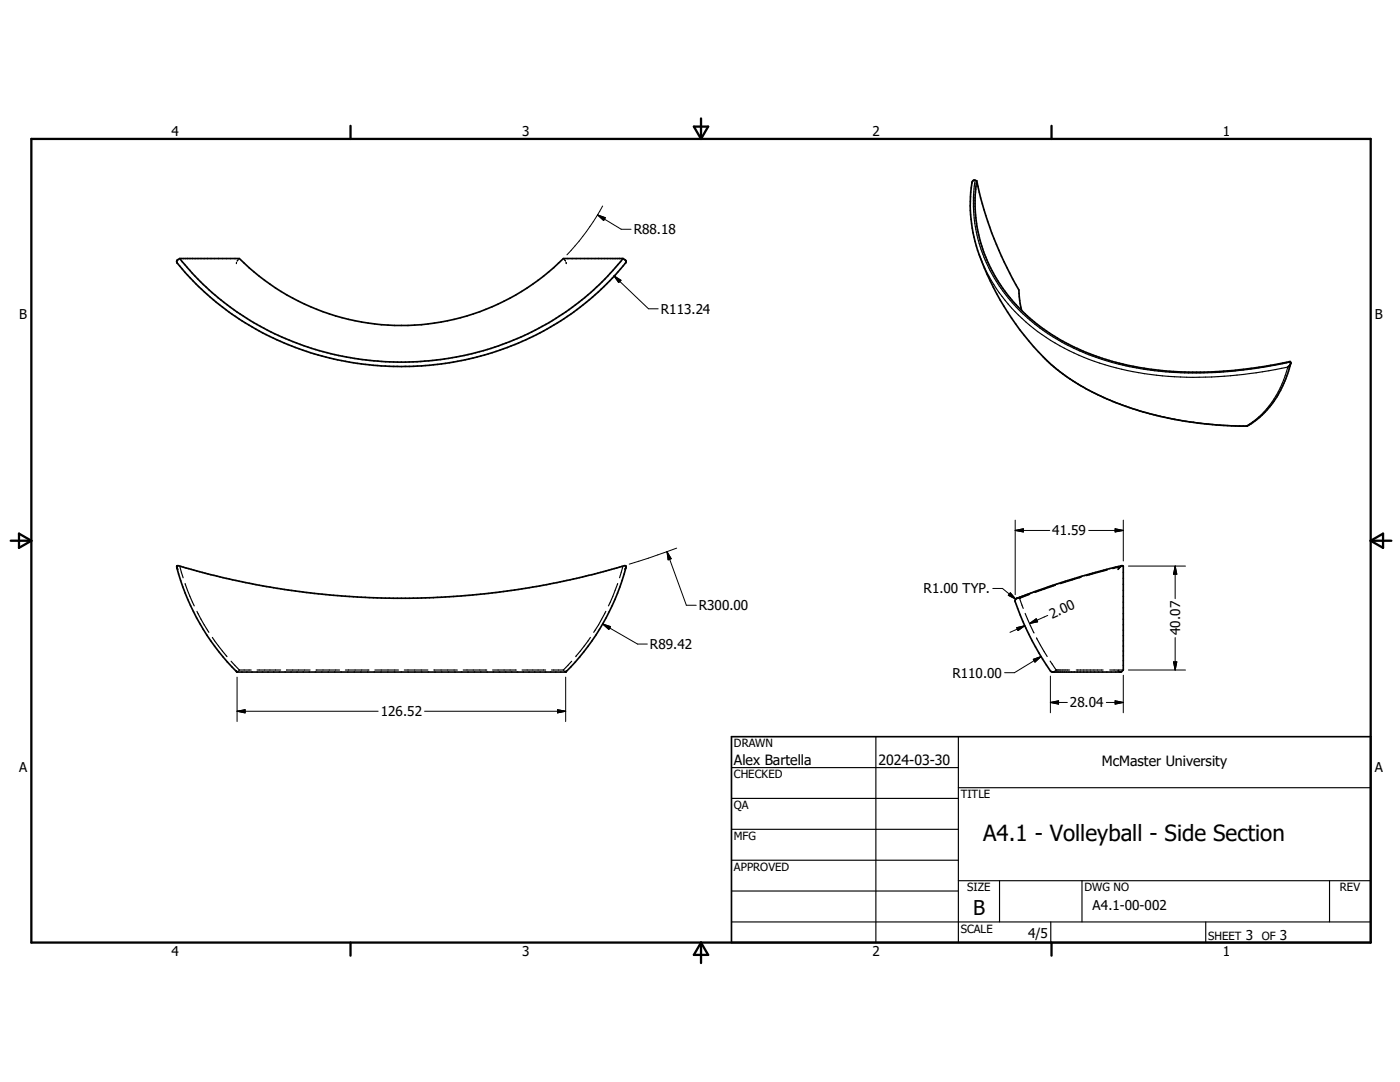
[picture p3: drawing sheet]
<svg xmlns="http://www.w3.org/2000/svg" width="279mm" height="216mm" viewBox="0 0 279 216" stroke-linecap="round" stroke-linejoin="round" font-family="sans-serif">
<g fill="none" stroke="#000" stroke-width=".33">
<path d="M194.9 36.1l-.3-.1a.53 .53 0 0 0-.6 .6 30.8 30.8 0 0 0 3 18.2 53.4 53.4 0 0 0 14.6 19.4 55 55 0 0 0 23.6 9.6l7.5 1 4.6 .2a3.6 3.6 0 0 0 3.2-1 20.1 20.1 0 0 0 7.1-11.5M194.9 36.1a29.5 29.5 0 0 0 6.7 23.4 40.6 40.6 0 0 0 22.5 13.1 60.2 60.2 0 0 0 13.2 1.7h3a93 93 0 0 0 17.2-2.2l.1 .4M194.9 36.1a73.2 73.2 0 0 0 8.4 21.8l.2 2 .4 2.1M35.9 51.6l-.6 .4 .1 .5a55.1 55.1 0 0 0 10.3 9.8 59.8 59.8 0 0 0 70.1-1 47.6 47.6 0 0 0 9.1-9.1v-.2l-.6-.4M35.9 51.6a55.4 55.4 0 0 0 34 19.8 58.6 58.6 0 0 0 41.1-7.9l1.9-1.3a52.7 52.7 0 0 0 11.4-10.6M35.9 51.6h11.9a45.8 45.8 0 0 0 64.6 0h11.9M257.6 72.5l-.6 .7M248.7 85h.1M35.3 113.2l.2 .4M35.3 113.2v-.2l.3-.1 6.5 1.8 8.3 1.8a153.5 153.5 0 0 0 23.3 2.7l8 .2a160.9 160.9 0 0 0 43.1-6.5l.1 .3M35.3 113.2a46.3 46.3 0 0 0 11.9 20.8M124.9 113.2l-.2 .4"/>
<path d="M124.9 113.2a46.3 46.3 0 0 1-11.9 20.8M202.9 119.4h.1M202.9 119.4l-.3 .4a52 52 0 0 0 7.2 14.2l13.8 .1M203 119.4h.1M223.1 113.6l.4-.4a.52 .52 0 0 1 .7-.2v20.7l-.6 .4M223.9 112.9l-5.9 1.5-5.4 1.6-9.6 3.4M47.2 133.9v.2M47.2 134.1h65.7M113 133.9l-.1 .2M223.1 133.9l.5 .2M146 147h127.6v41.1h-127.6z"/>
</g>
<g fill="none" stroke="#000" stroke-width=".23">
<path d="M194.6 36a29.8 29.8 0 0 0 8.2 25.3 42.3 42.3 0 0 0 22.6 11.9 70.1 70.1 0 0 0 21.9 .7l5.5-.7 4.8-.9M35.4 52.5v.1M35.5 52.6h.1M47.2 52.4v.2M47.6 51.8l-.3 .3M47.8 51.6l-.1 .1M112.4 51.6l.1 .1M112.6 51.8l.3 .3M113 52.4v.2M124.8 52.5l-.1 .1M195.4 50.8a35.6 35.6 0 0 0 19.9 20.1 61.2 61.2 0 0 0 29 4.2 90.1 90.1 0 0 0 12.7-1.9 18.8 18.8 0 0 1-8.3 11.8 70.3 70.3 0 0 1-31.4-7.2 36.4 36.4 0 0 1-9.1-6.6M35.9 113l.7 2.3"/>
<path d="M36.9 116.4l1.9 4.5M123.3 116.4l-1.9 4.5M124.3 113l-.6 2.3M202.9 119.4h.1M203 119.4h.2M203.3 119.4h.2M203.5 119.4h.1M203.5 119.4l.7 2M205.5 118.6l-2 .8M210.6 116.8l-4.1 1.4M210.6 116.8h.1M215.8 115.2l-4.2 1.3"/>
<path d="M221 113.7l-4.2 1.2M224.2 113l-2.1 .5M39.3 122l2.4 4.2M42.4 127.2l2.9 3.8M46.1 131.9l1.7 1.8M47.3 134.1h.1M47.6 133.9l-.2 .1M47.8 133.7l-.1 .1M47.8 133.7h2.3M51.3 133.7h4.7M57.2 133.7h4.7M63.1 133.7h4.7"/>
<path d="M68.9 133.7h4.7M74.8 133.7h4.7M80.7 133.7h4.7M86.6 133.7h4.7M92.4 133.7h4.7M98.3 133.7h4.7M104.2 133.7h4.7M110.1 133.7h2.3M112.4 133.7l.1 .1M112.6 133.9l.2 .1M112.8 134.1h.1M112.9 134.1h.1"/>
<path d="M114.1 131.9l-1.7 1.8M117.8 127.2l-2.9 3.8M120.9 122l-2.4 4.2M204.6 122.4l1.8 3.9M206.9 127.3l2.1 3.7M209.6 131.9l1.2 1.8M210.1 134.1h.1M210.2 134.1h.1M210.5 133.9l-.2 .1M210.8 133.7h2.7M210.8 133.7l-.2 .1M214.8 133.7h5.4"/>
<path d="M221.5 133.7h2.7M146 153.2h45.3M146 159.3h45.3M174.8 147v41.1M191.3 157.2h82.3M191.3 147v41.1M146 165.5h45.3M146 171.6h45.3M146 177.8h45.3M191.3 175.7h82.3M199.5 175.7v8.3M215.9 175.7v8.3"/>
<path d="M265.3 175.7v8.3M146 184h127.6M209.7 184v4.1M240.6 184v4.1"/>
</g>
<g fill="none" stroke="#000" stroke-width=".46">
<path d="M6.3 27.7h267.3v160.4h-267.3zM70 25.1v2.6M138.5 25.3h2.8l-1.4 2.4zM139.9 23.6v4.1M209.9 25.1v2.6M2.1 107.9h4.2M3.8 106.5l2.5 1.4-2.5 1.4zM273.6 107.9h4.1M273.6 107.9l2.4-1.4v2.8zM70 188.1v2.6M139.9 188.1v4.1M139.9 188.1l1.4 2.4h-2.8z"/>
<path d="M209.9 188.1v2.6"/>
</g>
<g fill="none" stroke="#000" stroke-width=".2">
<path d="M119.2 42.9l4.8 2.8h1.9M119.2 42.9l1.6 .5-.3 .6zM120.3 41.1a47 47 0 0 1-7.2 9.8M122.5 55l6.9 6.6h2M122.5 55l1.4 .9-.4 .5zM133.1 110.1l3.9 10.7h1.9M133.1 110.1l.9 1.4-.7 .2zM135 109.4l-9.4 3.2M198.1 117.4h2l2.6 2.2M201.6 118.3l1.1 1.3-1.5-.8zM202.6 105.8h6.9M202.6 105.8l1.6-.3v.6z"/>
<path d="M202.6 103.8v14.9M217.3 105.8h6.9M222.5 105.5l1.7 .3-1.7 .3zM224.2 103.8v8.1M225.2 113h11.4M234.5 113v6.5M234.5 113l.4 1.6h-.7zM47.3 135.1v8.9M112.9 135.1v8.9M120.3 124.5l6.9 4h2M120.3 124.5l1.5 .5-.3 .6zM202.9 125.2l1.6-.3-1.3 .9z"/>
<path d="M204.5 124.9l-2.9 1.3M205.5 124.4l1.3-.9 .3 .6zM206.2 131.6l1.6-.6-1.3 1.1zM207.8 131l-5.3 3.2h-2M209.1 122.8l-3.6 1.6M209.6 134.9v7.3M222.5 139.8l1.7 .4-1.7 .3zM224.2 134.7v7.5M225.2 133.7h11.4M234.2 132.1h.7l-.4 1.6zM234.5 127.2v6.5M47.3 141.9h28.2"/>
<path d="M47.3 141.9l1.6-.3v.7zM84.7 141.9h28.2M111.3 141.6l1.6 .3-1.6 .4zM209.6 140.2h3.4M209.6 140.2l1.7-.4v.7zM220.8 140.2h3.4"/>
</g>
<g fill="#000" stroke="#000" stroke-width=".2">
<path d="M119.2 42.9l1.6 .5-.3 .6zM122.5 55l1.4 .9-.4 .5zM133.1 110.1l.9 1.4-.7 .2zM201.6 118.3l1.1 1.3-1.5-.8zM202.6 105.8l1.6-.3v.6zM222.5 105.5l1.7 .3-1.7 .3zM234.5 113l.4 1.6h-.7zM120.3 124.5l1.5 .5-.3 .6zM202.9 125.2l1.6-.3-1.3 .9zM206.2 131.6l1.6-.6-1.3 1.1zM205.5 124.4l1.3-.9 .3 .6zM209.6 140.2l1.7-.4v.7z"/>
<path d="M234.2 132.1h.7l-.4 1.6zM47.3 141.9l1.6-.3v.7zM111.3 141.6l1.6 .3-1.6 .4zM222.5 139.8l1.7 .4-1.7 .3z"/>
</g>
<text font-size="4.4" x="196.2" y="167.8">A4.1 - Volleyball - Side Section</text>
<text font-size="4.1" x="194.2" y="182.5">B</text>
<g font-size="2.8">
<text x="146.5" y="152.6">Alex Bartella</text>
<text x="175.3" y="152.6">2024-03-30</text>
<text x="219.9" y="152.8">McMaster University</text>
</g>
<g font-size="2.7">
<text x="34.2" y="27.1">4</text>
<text x="104.2" y="27.1">3</text>
<text x="174.1" y="27.1">2</text>
<text x="244" y="27.1">1</text>
<text x="126.5" y="46.7">R88.18</text>
<text x="3.8" y="63.7">B</text>
<text x="131.9" y="62.6">R113.24</text>
<text x="274.4" y="63.7">B</text>
<text x="210" y="106.8">41.59</text>
<text x="184.3" y="118.4">R1.00 TYP.</text>
<text x="139.5" y="121.7">R300.00</text>
<text x="210" y="123.4" transform="rotate(-24 210 123.4)">2.00</text>
<text x="129.7" y="129.5">R89.42</text>
<text x="235.5" y="126.7" transform="rotate(-90 235.5 126.7)">40.07</text>
<text x="190.1" y="135.2">R110.00</text>
<text x="76" y="142.9">126.52</text>
<text x="213.5" y="141.1">28.04</text>
<text x="3.8" y="154">A</text>
<text x="274.4" y="154">A</text>
<text x="218.1" y="181.6">A4.1-00-002</text>
<text x="34.2" y="190.7">4</text>
<text x="104.2" y="190.7">3</text>
<text x="174.1" y="190.7">2</text>
<text x="205.2" y="187.2">4/5</text>
<text x="244" y="190.7">1</text>
<text x="248.6" y="187.5">3</text>
<text x="255.4" y="187.5">3</text>
</g>
<g font-size="2.3">
<text x="146.5" y="149.1">DRAWN</text>
<text x="146.5" y="155.3">CHECKED</text>
<text x="146.5" y="161.5">QA</text>
<text x="191.7" y="159.3">TITLE</text>
<text x="146.5" y="167.6">MFG</text>
<text x="146.5" y="173.8">APPROVED</text>
<text x="193" y="177.9">SIZE</text>
<text x="216.4" y="177.9">DWG NO</text>
<text x="267.4" y="177.9">REV</text>
<text x="191.7" y="186.1">SCALE</text>
<text x="241.1" y="187.5">SHEET</text>
<text x="251.8" y="187.5">OF</text>
</g>
</svg>
